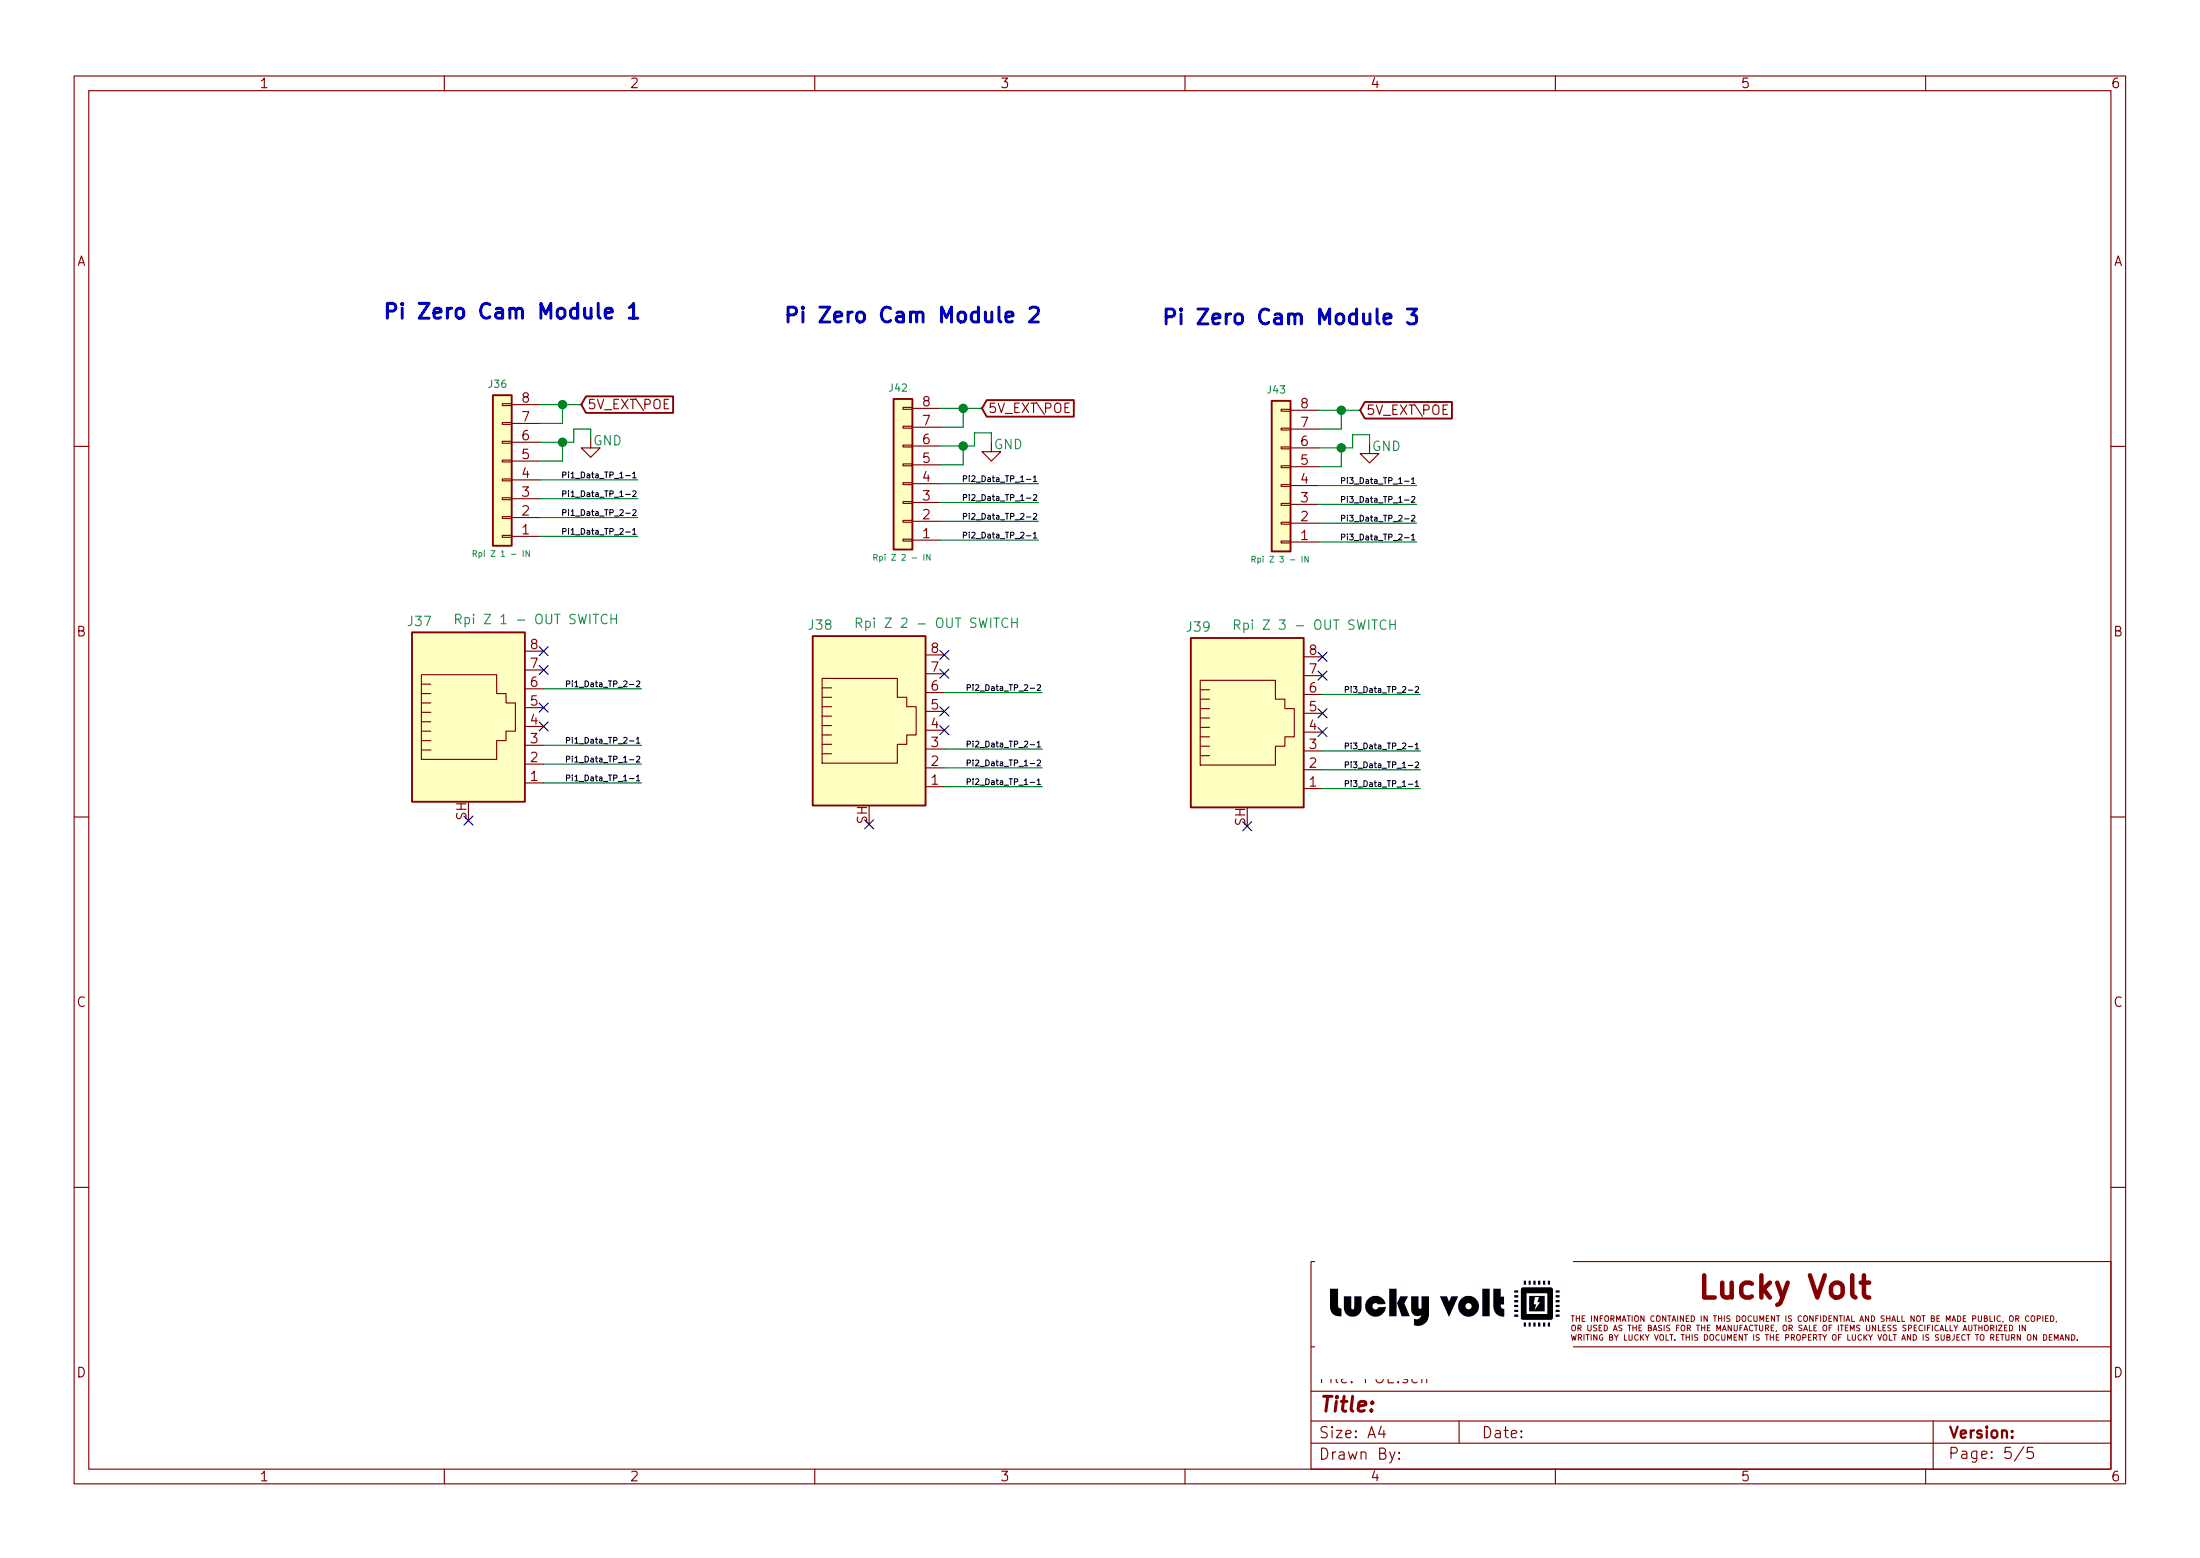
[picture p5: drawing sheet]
EESchema Schematic File Version 4
LIBS:AUV_Pi_Expansion-cache
EELAYER 30 0
EELAYER END
$Descr A4 11693 8268
encoding utf-8
Sheet 5 5
Title ""
Date ""
Rev ""
Comp ""
Comment1 ""
Comment2 ""
Comment3 ""
Comment4 ""
$EndDescr
Wire Wire Line
	3090 2140 2990 2140
Wire Wire Line
	2990 2140 2990 2240
Wire Wire Line
	2990 2240 2870 2240
Connection ~ 2990 2140
Wire Wire Line
	2990 2140 2870 2140
$Comp
L power:GND #PWR0226
U 1 1
P 3140 2320
F 0 "#PWR0226" H 3140 2070 50  0001 C CNN
F 1 "GND" H 3230 2310 50  0000 C CNN
F 2 "" H 3140 2320 50  0001 C CNN
F 3 "" H 3140 2320 50  0001 C CNN
	1    3140 2320
	1    0    0    -1  
$EndComp
Wire Wire Line
	3140 2320 3140 2270
Wire Wire Line
	2870 2340 2990 2340
Wire Wire Line
	2870 2440 2990 2440
Wire Wire Line
	2990 2440 2990 2340
Wire Wire Line
	2870 2740 3390 2740
Text Label 3390 2740 2    31   ~ 0
Pi1_Data_TP_2-2
Wire Wire Line
	2990 2340 3050 2340
Wire Wire Line
	3050 2340 3050 2270
Wire Wire Line
	3050 2270 3140 2270
Connection ~ 2990 2340
Wire Wire Line
	2870 2840 3390 2840
Text Label 3390 2840 2    31   ~ 0
Pi1_Data_TP_2-1
Wire Wire Line
	2870 2540 3390 2540
Text Label 3390 2640 2    31   ~ 0
Pi1_Data_TP_1-2
Wire Wire Line
	2870 2640 3390 2640
Text Label 3390 2540 2    31   ~ 0
Pi1_Data_TP_1-1
$Comp
L Connector:8P8C_Shielded J37
U 1 1
P 2490 3850
F 0 "J37" H 2230 4410 50  0000 C CNN
F 1 "Rpi Z 1 - OUT SWITCH" H 2850 4420 50  0000 C CNN
F 2 "µ104KiCAD_connectors:DS1128-05-S8B8P" V 2490 3875 50  0001 C CNN
F 3 "~" V 2490 3875 50  0001 C CNN
F 4 "C86577" H 2490 3850 50  0001 C CNN "LCSC"
F 5 "3D Model Wrong" H 2490 3850 50  0001 C CNN "Desc"
	1    2490 3850
	1    0    0    -1  
$EndComp
NoConn ~ 2890 3750
NoConn ~ 2890 3550
NoConn ~ 2890 3450
Text Notes 2030 1700 0    79   ~ 16
Pi Zero Cam Module 1
Wire Wire Line
	2890 3650 3410 3650
Text Label 3410 3650 2    31   ~ 0
Pi1_Data_TP_2-2
Wire Wire Line
	2890 3950 3410 3950
Text Label 3410 3950 2    31   ~ 0
Pi1_Data_TP_2-1
Wire Wire Line
	2890 4050 3410 4050
Text Label 3410 4050 2    31   ~ 0
Pi1_Data_TP_1-2
Wire Wire Line
	2890 4150 3410 4150
Text Label 3410 4150 2    31   ~ 0
Pi1_Data_TP_1-1
Wire Wire Line
	5220 2160 5120 2160
Wire Wire Line
	5120 2160 5120 2260
Wire Wire Line
	5120 2260 5000 2260
Connection ~ 5120 2160
Wire Wire Line
	5120 2160 5000 2160
$Comp
L power:GND #PWR0227
U 1 1
P 5270 2340
F 0 "#PWR0227" H 5270 2090 50  0001 C CNN
F 1 "GND" H 5360 2330 50  0000 C CNN
F 2 "" H 5270 2340 50  0001 C CNN
F 3 "" H 5270 2340 50  0001 C CNN
	1    5270 2340
	1    0    0    -1  
$EndComp
Wire Wire Line
	5270 2340 5270 2290
Wire Wire Line
	5000 2360 5120 2360
Wire Wire Line
	5000 2460 5120 2460
Wire Wire Line
	5120 2460 5120 2360
Wire Wire Line
	5000 2760 5520 2760
Wire Wire Line
	5120 2360 5180 2360
Wire Wire Line
	5180 2360 5180 2290
Wire Wire Line
	5180 2290 5270 2290
Connection ~ 5120 2360
Wire Wire Line
	5000 2860 5520 2860
Text Label 5520 2860 2    31   ~ 0
Pi2_Data_TP_2-1
Wire Wire Line
	5000 2560 5520 2560
Text Label 5520 2660 2    31   ~ 0
Pi2_Data_TP_1-2
Wire Wire Line
	5000 2660 5520 2660
Text Label 5520 2560 2    31   ~ 0
Pi2_Data_TP_1-1
$Comp
L Connector:8P8C_Shielded J38
U 1 1
P 4620 3870
F 0 "J38" H 4360 4430 50  0000 C CNN
F 1 "Rpi Z 2 - OUT SWITCH" H 4980 4440 50  0000 C CNN
F 2 "µ104KiCAD_connectors:DS1128-05-S8B8P" V 4620 3895 50  0001 C CNN
F 3 "~" V 4620 3895 50  0001 C CNN
F 4 "C86577" H 4620 3870 50  0001 C CNN "LCSC"
F 5 "3D Model Wrong" H 4620 3870 50  0001 C CNN "Desc"
	1    4620 3870
	1    0    0    -1  
$EndComp
NoConn ~ 5020 3770
NoConn ~ 5020 3570
NoConn ~ 5020 3470
Text Notes 4160 1720 0    79   ~ 16
Pi Zero Cam Module 2\n
Wire Wire Line
	7230 2170 7130 2170
Wire Wire Line
	7130 2170 7130 2270
Wire Wire Line
	7130 2270 7010 2270
Connection ~ 7130 2170
Wire Wire Line
	7130 2170 7010 2170
$Comp
L power:GND #PWR0228
U 1 1
P 7280 2350
F 0 "#PWR0228" H 7280 2100 50  0001 C CNN
F 1 "GND" H 7370 2340 50  0000 C CNN
F 2 "" H 7280 2350 50  0001 C CNN
F 3 "" H 7280 2350 50  0001 C CNN
	1    7280 2350
	1    0    0    -1  
$EndComp
Wire Wire Line
	7280 2350 7280 2300
Wire Wire Line
	7010 2370 7130 2370
Wire Wire Line
	7010 2470 7130 2470
Wire Wire Line
	7130 2470 7130 2370
Wire Wire Line
	7010 2570 7530 2570
Text Label 7530 2770 2    31   ~ 0
Pi3_Data_TP_2-2
Wire Wire Line
	7130 2370 7190 2370
Wire Wire Line
	7190 2370 7190 2300
Wire Wire Line
	7190 2300 7280 2300
Connection ~ 7130 2370
Wire Wire Line
	7010 2670 7530 2670
Text Label 7530 2870 2    31   ~ 0
Pi3_Data_TP_2-1
Wire Wire Line
	7010 2770 7530 2770
Wire Wire Line
	7010 2870 7530 2870
Text Label 7530 2570 2    31   ~ 0
Pi3_Data_TP_1-1
$Comp
L Connector:8P8C_Shielded J39
U 1 1
P 6630 3880
F 0 "J39" H 6370 4440 50  0000 C CNN
F 1 "Rpi Z 3 - OUT SWITCH" H 6990 4450 50  0000 C CNN
F 2 "µ104KiCAD_connectors:DS1128-05-S8B8P" V 6630 3905 50  0001 C CNN
F 3 "~" V 6630 3905 50  0001 C CNN
F 4 "C86577" H 6630 3880 50  0001 C CNN "LCSC"
F 5 "3D Model Wrong" H 6630 3880 50  0001 C CNN "Desc"
	1    6630 3880
	1    0    0    -1  
$EndComp
NoConn ~ 7030 3780
NoConn ~ 7030 3580
NoConn ~ 7030 3480
Text Notes 6170 1730 0    79   ~ 16
Pi Zero Cam Module 3\n
Wire Wire Line
	5020 3670 5540 3670
Text Label 5540 3670 2    31   ~ 0
Pi2_Data_TP_2-2
Wire Wire Line
	5020 3970 5540 3970
Text Label 5540 3970 2    31   ~ 0
Pi2_Data_TP_2-1
Wire Wire Line
	5020 4070 5540 4070
Text Label 5540 4070 2    31   ~ 0
Pi2_Data_TP_1-2
Wire Wire Line
	5020 4170 5540 4170
Text Label 5540 4170 2    31   ~ 0
Pi2_Data_TP_1-1
Wire Wire Line
	7030 3680 7550 3680
Text Label 7550 3680 2    31   ~ 0
Pi3_Data_TP_2-2
Wire Wire Line
	7030 3980 7550 3980
Text Label 7550 3980 2    31   ~ 0
Pi3_Data_TP_2-1
Wire Wire Line
	7030 4080 7550 4080
Text Label 7550 4080 2    31   ~ 0
Pi3_Data_TP_1-2
Wire Wire Line
	7030 4180 7550 4180
Text Label 7550 4180 2    31   ~ 0
Pi3_Data_TP_1-1
Text GLabel 3090 2140 2    50   Input ~ 0
5V_EXT\POE
Text GLabel 5220 2160 2    50   Input ~ 0
5V_EXT\POE
Text GLabel 7230 2170 2    50   Input ~ 0
5V_EXT\POE
NoConn ~ 6630 4380
NoConn ~ 4620 4370
NoConn ~ 2490 4350
$Comp
L Connector_Generic:Conn_01x08 J?
U 1 1
P 2670 2540
AR Path="/5F9AFEB9/600C8E32" Ref="J?"  Part="1" 
AR Path="/600C8E32" Ref="J?"  Part="1" 
AR Path="/5F9D87DA/600C8E32" Ref="J?"  Part="1" 
AR Path="/5FCB4E5B/600C8E32" Ref="J?"  Part="1" 
AR Path="/5FFE22A4/600C8E32" Ref="J36"  Part="1" 
F 0 "J36" H 2695 2035 39  0000 C CNN
F 1 "Rpi Z 1 - IN" H 2675 2935 31  0000 C CNN
F 2 "Connector_JST:JST_SH_BM08B-SRSS-TB_1x08-1MP_P1.00mm_Vertical" H 2670 2540 50  0001 C CNN
F 3 "~" H 2670 2540 50  0001 C CNN
F 4 "C160394" H 2670 2540 50  0001 C CNN "LCSC"
F 5 "" H 2670 2540 50  0001 C CNN "Digikey"
F 6 "" H 2670 2540 50  0001 C CNN "Desc."
F 7 "JST SR/SZ - SH compatible, Contact C263995, Housing C394369" H 2670 2540 50  0001 C CNN "Desc"
	1    2670 2540
	-1   0    0    1   
$EndComp
$Comp
L Connector_Generic:Conn_01x08 J?
U 1 1
P 4800 2560
AR Path="/5F9AFEB9/600D7A67" Ref="J?"  Part="1" 
AR Path="/600D7A67" Ref="J?"  Part="1" 
AR Path="/5F9D87DA/600D7A67" Ref="J?"  Part="1" 
AR Path="/5FCB4E5B/600D7A67" Ref="J?"  Part="1" 
AR Path="/5FFE22A4/600D7A67" Ref="J42"  Part="1" 
F 0 "J42" H 4825 2055 39  0000 C CNN
F 1 "Rpi Z 2 - IN" H 4805 2955 31  0000 C CNN
F 2 "Connector_JST:JST_SH_BM08B-SRSS-TB_1x08-1MP_P1.00mm_Vertical" H 4800 2560 50  0001 C CNN
F 3 "~" H 4800 2560 50  0001 C CNN
F 4 "C160394" H 4800 2560 50  0001 C CNN "LCSC"
F 5 "" H 4800 2560 50  0001 C CNN "Digikey"
F 6 "" H 4800 2560 50  0001 C CNN "Desc."
F 7 "JST SR/SZ - SH compatible, Contact C263995, Housing C394369" H 4800 2560 50  0001 C CNN "Desc"
	1    4800 2560
	-1   0    0    1   
$EndComp
$Comp
L Connector_Generic:Conn_01x08 J?
U 1 1
P 6810 2570
AR Path="/5F9AFEB9/600DA68F" Ref="J?"  Part="1" 
AR Path="/600DA68F" Ref="J?"  Part="1" 
AR Path="/5F9D87DA/600DA68F" Ref="J?"  Part="1" 
AR Path="/5FCB4E5B/600DA68F" Ref="J?"  Part="1" 
AR Path="/5FFE22A4/600DA68F" Ref="J43"  Part="1" 
F 0 "J43" H 6835 2065 39  0000 C CNN
F 1 "Rpi Z 3 - IN" H 6815 2965 31  0000 C CNN
F 2 "Connector_JST:JST_SH_BM08B-SRSS-TB_1x08-1MP_P1.00mm_Vertical" H 6810 2570 50  0001 C CNN
F 3 "~" H 6810 2570 50  0001 C CNN
F 4 "C160394" H 6810 2570 50  0001 C CNN "LCSC"
F 5 "" H 6810 2570 50  0001 C CNN "Digikey"
F 6 "" H 6810 2570 50  0001 C CNN "Desc."
F 7 "JST SR/SZ - SH compatible, Contact C263995, Housing C394369" H 6810 2570 50  0001 C CNN "Desc"
	1    6810 2570
	-1   0    0    1   
$EndComp
Text Label 7530 2670 2    31   ~ 0
Pi3_Data_TP_1-2
Text Label 5520 2760 2    31   ~ 0
Pi2_Data_TP_2-2
NoConn ~ 2890 3850
NoConn ~ 7030 3880
NoConn ~ 5020 3870
Text Notes 3485 4175 0    50   ~ 0
G\n
Text Notes 3495 4075 0    50   ~ 0
GW\n
Text Notes 3480 3965 0    50   ~ 0
O\n
Text Notes 3465 3670 0    50   ~ 0
OW\n\n
Text Notes 3485 2535 0    50   ~ 0
G\n
Text Notes 3435 2630 0    50   ~ 0
GW\n
Text Notes 3440 2890 0    50   ~ 0
O\n
Text Notes 3440 2820 0    50   ~ 0
OW\n\n
$EndSCHEMATC
